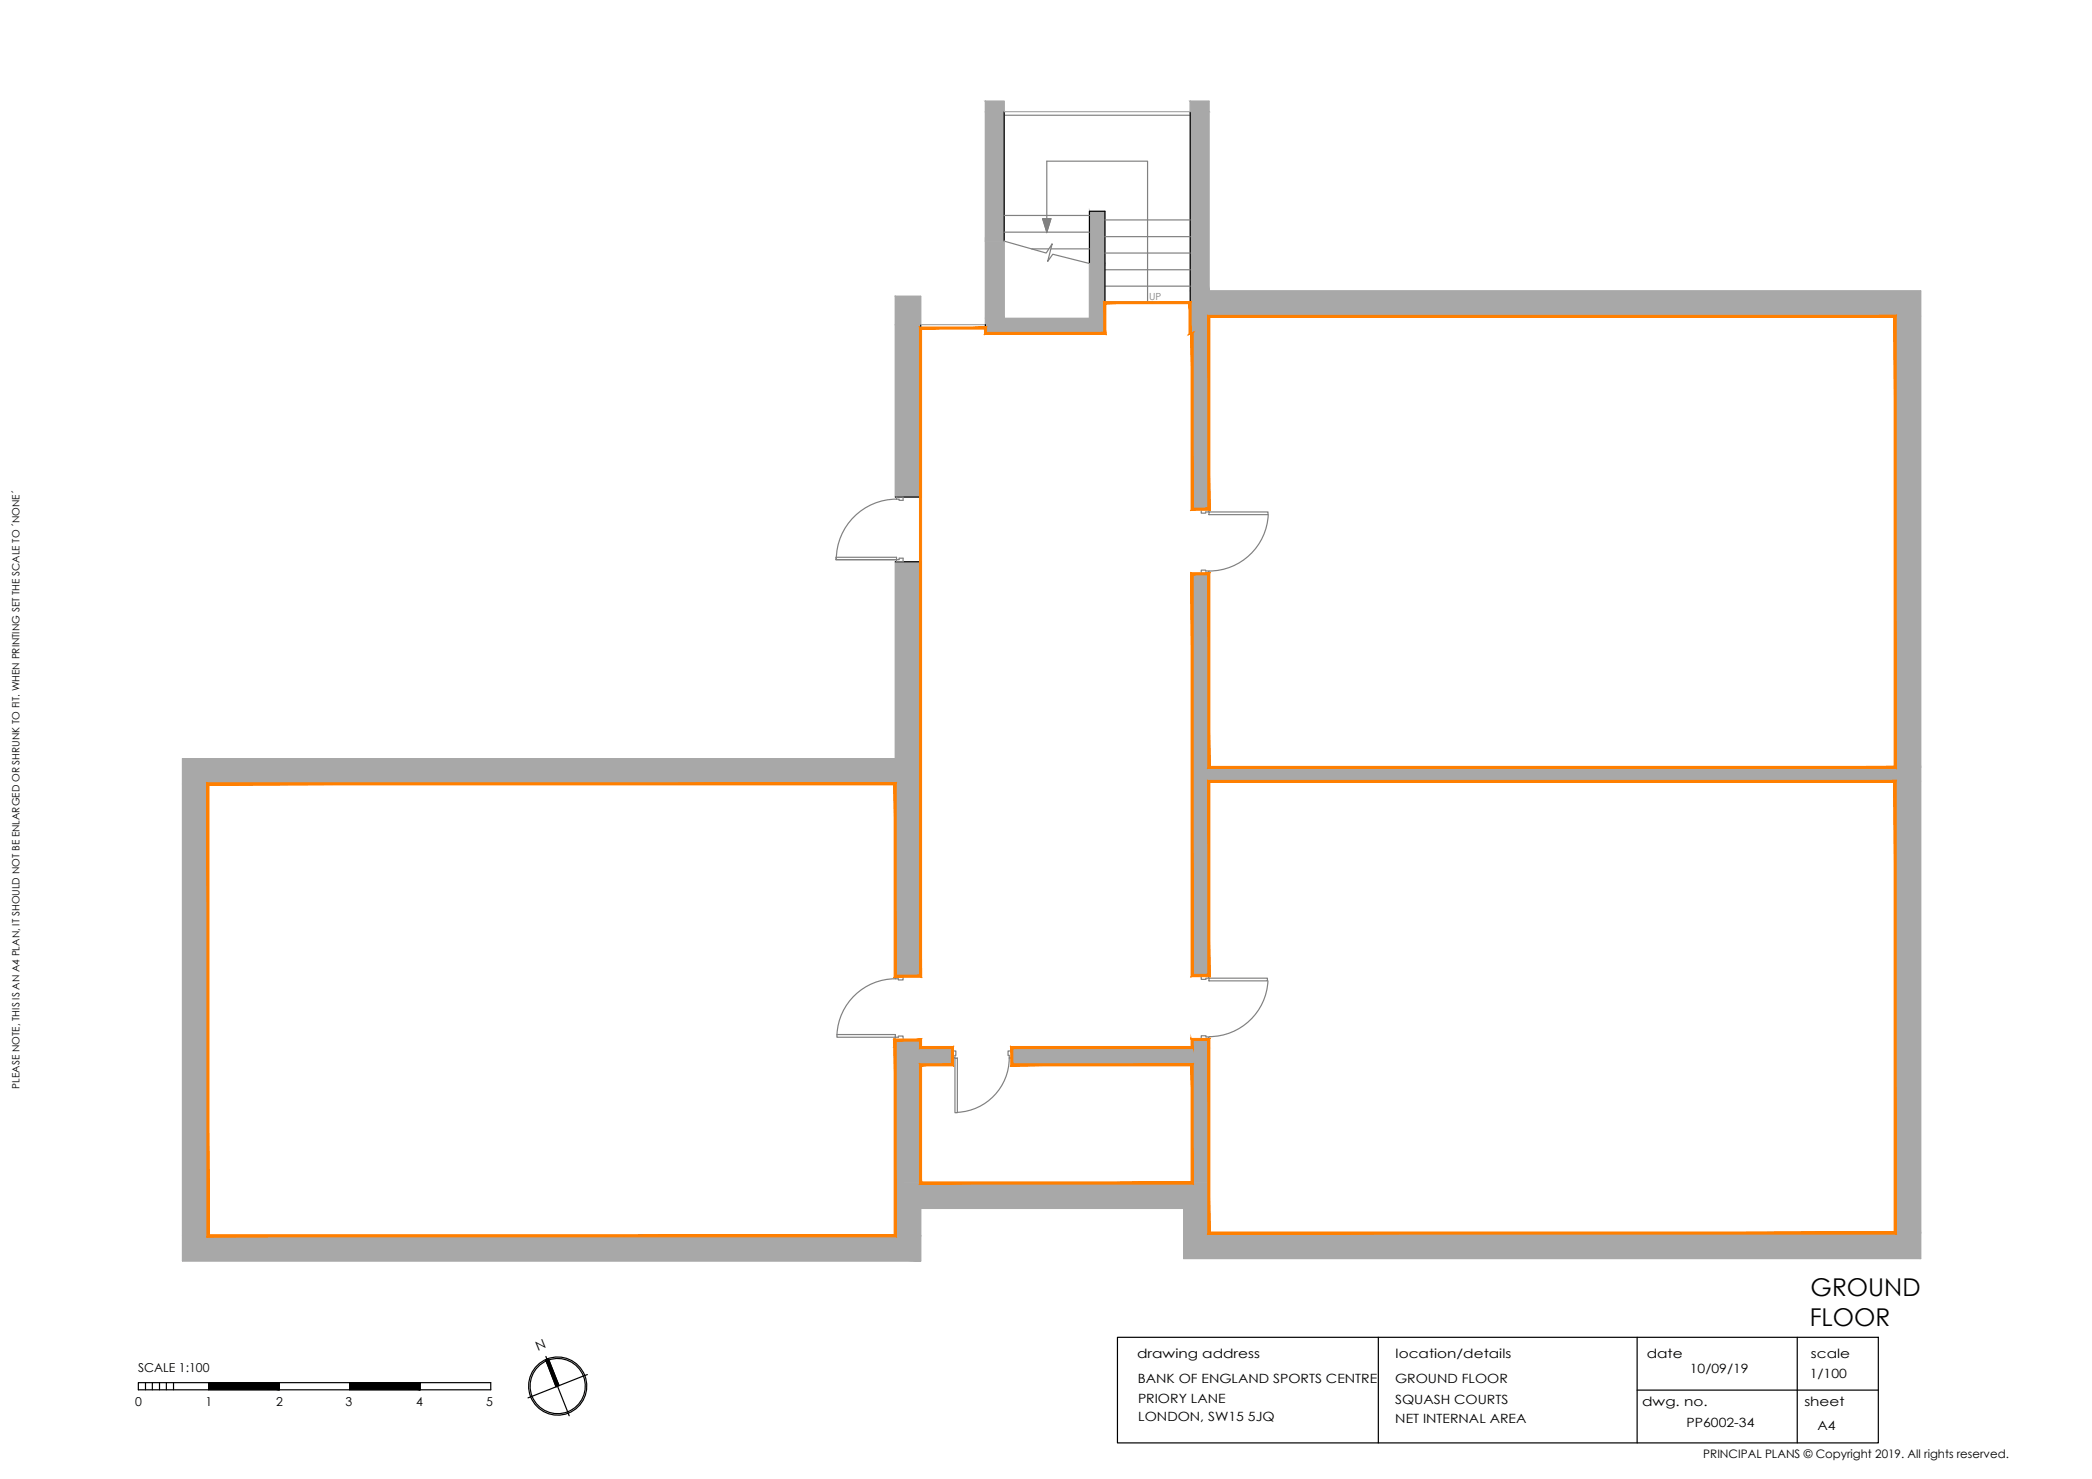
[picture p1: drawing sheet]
<svg xmlns="http://www.w3.org/2000/svg" width="297mm" height="210mm" viewBox="0 0 297 210" stroke-linecap="round" stroke-linejoin="round" font-family="sans-serif">
<!-- layer: Window -->
<path d="M142.6 16.4h26.4M130.7 46.6h9.2" fill="none" stroke="#808080" stroke-width=".17"/>
<!-- layer: BLOCKS -->
<g fill="none" stroke="#808080" stroke-width=".17">
<path d="M118.7 79.1h8.6v.3h-8.6zM118.7 79.4h8.6M127.3 79.4h.4v-.2h.5v.5h-.9zM127.3 70.5h.9v.5h-.5v-.2h-.4zM127.3 70.8a8.6 8.6 0 0 0-8.6 8.6M170.6 72.3h1.1v.4h-.5v.1h-.6zM171.7 72.7h8.3v.3h-8.3zM180.1 73a8.4 8.4 0 0 1-8.4 8M170.6 80.9h.6v.1h.5v.5h-1.1zM127.1 138.5h1.1v.6h-.6v-.2h-.5zM127.1 138.9a8.3 8.3 0 0 0-8.3 7.9M170.6 138.4h1.1v.4h-.5v.2h-.6z"/>
<path d="M171.7 138.8h8.3v.4h-8.3zM180 139.2a8.3 8.3 0 0 1-8.3 7.9M118.8 146.8h8.3v.4h-8.3zM127.1 147.2h.5v-.2h.6v.6h-1.1zM135.2 149.2h.5v.6h-.1v.4h-.4zM135.6 150.2h.3v7.7h-.3zM143.1 149.2h.5v1h-.3v-.4h-.2zM143.3 150.2a7.7 7.7 0 0 1-7.4 7.7M170.6 147h.6v.2h.5v.3h-1.1z"/>
</g>
<!-- layer: Whatch -->
<g fill="#a8a8a8" stroke="#a8a8a8" stroke-width=".14">
<path d="M169 14.4l2.7 1.4v-1.4zM169 14.4l2.7 1.4h-2.7z"/>
<path d="M139.9 14.4l2.7 1.4v-1.4zM139.9 14.4l2.7 1.4h-2.7z"/>
<path d="M139.9 15.8l2.7 18.4v-18.4zM139.9 15.8l2.7 18.4h-2.7z"/>
<path d="M154.7 30l2.2 7.4v-7.4zM154.7 30l2.2 7.4h-2.2z"/>
<path d="M169 15.8l2.7 25.5v-25.5zM169 15.8l2.7 25.5h-2.7z"/>
<path d="M169 41.3l103.7 3.6v-3.6zM169 41.3l103.7 3.6h-103.7z"/>
<path d="M154.7 37.4l2.2 7.8v-7.8zM154.7 37.4l2.2 7.8h-2.2z"/>
<path d="M139.9 34.2l2.7 11v-11zM139.9 34.2l2.7 11h-2.7z"/>
<path d="M139.9 45.2l17 .9v-.9zM139.9 45.2l17 .9h-17z"/>
<path d="M127.1 42.1l3.6 4v-4zM127.1 42.1l3.6 4h-3.6z"/>
<path d="M169 44.9l2.7 2.4v-2.4zM169 44.9l2.7 2.4h-2.7z"/>
<path d="M139.9 46.1l17 1.2v-1.2zM139.9 46.1l17 1.2h-17z"/>
<path d="M127.1 46.1l3.6 24.4v-24.4zM127.1 46.1l3.6 24.4h-3.6z"/>
<path d="M169.2 47.3l2.5 25v-25zM169.2 47.3l2.5 25h-2.5z"/>
<path d="M127.1 79.7l3.6 28v-28zM127.1 79.7l3.6 28h-3.6z"/>
<path d="M269.1 44.9l3.6 64v-64zM269.1 44.9l3.6 64h-3.6z"/>
<path d="M169.2 81.5l2.5 27.4v-27.4zM169.2 81.5l2.5 27.4h-2.5z"/>
<path d="M169.2 108.9l103.5 2v-2zM169.2 108.9l103.5 2h-103.5z"/>
<path d="M25.9 107.7l104.8 3.6v-3.6zM25.9 107.7l104.8 3.6h-104.8z"/>
<path d="M169.2 110.9l2.5 27.5v-27.5zM169.2 110.9l2.5 27.5h-2.5z"/>
<path d="M127.1 111.3l3.6 27.2v-27.2zM127.1 111.3l3.6 27.2h-3.6z"/>
<path d="M169.2 147.5l2.5 1.2v-1.2zM169.2 147.5l2.5 1.2h-2.5z"/>
<path d="M127.1 147.6l3.6 1.1v-1.1zM127.1 147.6l3.6 1.1h-3.6z"/>
<path d="M143.6 148.7l28.1 2.4v-2.4zM143.6 148.7l28.1 2.4h-28.1z"/>
<path d="M127.1 148.7l8.1 2.4v-2.4zM127.1 148.7l8.1 2.4h-8.1z"/>
<path d="M169.2 151.1l2.5 16.8v-16.8zM169.2 151.1l2.5 16.8h-2.5z"/>
<path d="M127.1 151.1l3.6 16.8v-16.8zM127.1 151.1l3.6 16.8h-3.6z"/>
<path d="M127.1 167.9l44.6 3.6v-3.6zM127.1 167.9l44.6 3.6h-44.6z"/>
<path d="M269.1 110.9l3.6 64.1v-64.1zM269.1 110.9l3.6 64.1h-3.6z"/>
<path d="M168.1 171.5l3.6 3.5v-3.5zM168.1 171.5l3.6 3.5h-3.6z"/>
<path d="M127.1 171.5l3.6 3.9v-3.9zM127.1 171.5l3.6 3.9h-3.6z"/>
<path d="M25.9 111.3l3.6 64.1v-64.1zM25.9 111.3l3.6 64.1h-3.6z"/>
<path d="M168.1 175l104.6 3.6v-3.6zM168.1 175l104.6 3.6h-104.6z"/>
<path d="M25.9 175.4l104.8 3.6v-3.6zM25.9 175.4l104.8 3.6h-104.8z"/>
</g>
<!-- layer: WALLS -->
<g fill="none" stroke="#000" stroke-width=".17">
<path d="M142.6 15.8v18.4M169 15.8v31.5h.2v25h2.5v-27.4h97.4v64h-97.4v-27.4h-2.5v56.9h2.5v-27.5h97.4v64.1h-97.4v-27.5h-2.5v1.2h-25.6v2.4M154.7 37.4v-7.4h2.2v17.3h-17v-1.2M130.7 46.1v24.4h-3.6M127.1 79.7h3.6v58.8h-3.6v-27.2h-97.6v64.1h97.6v-27.8h3.6v1.1h4.5v2.4M69.7 196.2v1M75.3 198.3l-.3 .1M77.5 192.5l.1 .4M83.4 195.1l-.4 .1M158.7 189.8h108v15h-108zM195.7 189.8v15M232.5 189.8v15"/>
<path d="M232.5 197.3h34.2M255.2 189.8v15M80.7 200.6l.1 .3"/>
</g>
<!-- layer: Whatch -->
<path d="M142.6 34.2v11h12.1v-7.8M127.1 70.5v-28.4h3.6v4h9.2v-31.7h2.7v1.4h26.4v-1.4h2.7v26.9h101v137.3h-104.6v-7.1h-37.4v7.5h-104.8v-71.3h101.2v-28M135.2 151.1h-4.5v16.8h38.5v-16.8h-25.6" fill="none" stroke="#a8a8a8" stroke-width=".17"/>
<!-- layer: Stairs -->
<g fill="none" stroke="#808080" stroke-width=".17">
<path d="M142.6 34.2l5.9 1.7 .9-1.3-.6 2.5 .7-1 5.2 1.3M142.6 30.6h12.1M142.6 32.9h12.1M146.5 35.3h2.4M148 31h1.2l-.6 1.9zM148.6 31v-8.1h14.3v20.1M149.2 35.3h5.5M156.9 38.3h12.1M156.9 31.2h12.1M156.9 33.6h12.1M156.9 35.9h12.1M156.9 43h12.1"/>
<path d="M156.9 40.6h12.1"/>
</g>
<path d="M148 31h1.2l-.6 1.9z" fill="#808080" stroke="#808080" stroke-width=".14"/>
<!-- layer: NIA -->
<path d="M169.1 47.5v24.9l.3-.3zM169.1 47.5l.3-.3v24.9zM168.8 47.5h.3l.3-.3zM168.8 47.5l.3-.3h.3zM168.8 43.1v4.4l.3-.3zM168.8 43.1l.3-.3v4.4zM157 43.1h11.8l.3-.3zM156.7 42.8h12.4l-12.1 .3zM156.7 42.8l.3 4.7v-4.4zM156.7 42.8l.3 4.7-.3-.3zM139.8 47.5h17.2l-.3-.3zM139.8 47.5l.3-.3h16.6zM139.8 46.7v.8l.3-.3zM139.8 46.7l.3-.3v.8zM130.9 46.7h8.9l.3-.3zM130.6 46.4h9.5l-9.2 .3zM130.6 46.4l.3 92.3v-92zM130.6 46.4l.3 92.3-.3-.3zM127 138.7h3.9l-.3-.3zM127 138.7l.3-.3h3.3zM127 111.4v27.3l.3-.3zM127 111.4l.3-.3v27.3zM29.7 111.4h97.3l.3-.3zM29.4 111.1h97.9l-97.6 .3zM29.4 111.1l.3 64.1v-63.8zM29.4 111.1l.3 64.1-.3 .3zM29.7 175.2l-.3 .3 97.6-.3zM29.4 175.5l97.6-.3 .3 .3zM127 147.5v27.7l.3 .3zM127 147.5l.3 .3v27.7zM127 147.5l.3 .3 3.6-.3zM127.3 147.8l3.6-.3-.3 .3zM130.9 147.5l-.3 .3 .3 .7zM130.6 147.8l.3 .7-.3 .3zM130.9 148.5l-.3 .3 4.8-.3zM130.6 148.8l4.8-.3-.3 .3zM135.4 148.5l-.3 .3 .3 2.5zM135.1 148.8l.3 2.5-.3-.3zM130.9 151.3h4.5l-.3-.3zM130.6 151h4.5l-4.2 .3zM130.6 151l.3 16.7v-16.4zM130.6 151l.3 16.7-.3 .3zM130.9 167.7l-.3 .3 38.5-.3zM130.6 168l38.5-.3 .3 .3zM169.1 151.3v16.4l.3 .3zM169.1 151.3l.3-.3v17zM143.5 151.3h25.6l.3-.3zM143.5 151.3l.3-.3h25.6zM143.5 148.5v2.8l.3-.3zM143.5 148.5l.3 .3v2.2zM143.5 148.5l.3 .3 25.3-.3zM143.8 148.8l25.3-.3 .3 .3zM169.1 147.4v1.1l.3 .3zM169.1 147.4l.3 .3v1.1zM169.1 147.4l.3 .3 2.4-.3zM169.4 147.7l2.4-.3-.3 .3zM171.8 147.4l-.3 .3 .3 27.2zM171.5 147.7l.3 27.2-.3 .2zM171.8 174.9l-.3 .2 97.4-.2zM171.5 175.1l97.4-.2 .3 .2zM268.9 111.1v63.8l.3 .2zM268.9 111.1l.3-.3v64.3zM171.8 111.1h97.1l.3-.3zM171.5 110.8h97.7l-97.4 .3zM171.5 110.8l.3 27.8v-27.5zM171.5 110.8l.3 27.8-.3-.3zM169.1 138.6h2.7l-.3-.3zM169.4 138.3h2.1l-2.4 .3zM169.1 81.3v57.3l.3-.3zM169.1 81.3l.3 .3v56.7zM169.1 81.3l.3 .3 2.4-.3zM169.4 81.6l2.4-.3-.3 .3zM171.8 81.3l-.3 .3 .3 27.2zM171.5 81.6l.3 27.2-.3 .3zM171.8 108.8l-.3 .3 97.4-.3zM171.5 109.1l97.4-.3 .3 .3zM268.9 45.1v63.7l.3 .3zM268.9 45.1l.3-.3v64.3zM171.8 45.1h97.1l.3-.3zM171.5 44.8h97.7l-97.4 .3zM171.5 44.8l.3 27.6v-27.3zM171.5 44.8l.3 27.6-.3-.3zM169.1 72.4h2.7l-.3-.3zM169.1 72.4l.3-.3h2.1z" fill="#ff7f00" stroke="#ff7f00" stroke-width=".14"/>
<!-- layer: WALLS -->
<g fill="#000" stroke="#000" stroke-width=".14">
<path d="M29.6 196.2l10.1 1v-1zM29.6 196.2l10.1 1h-10.1z"/>
<path d="M49.7 196.2l9.9 1v-1zM49.7 196.2l9.9 1h-9.9z"/>
<path d="M77.5 193l1.9 3.7-1.5-3.9zM77.5 193l1.9 3.7-.4 .1z"/>
</g>
<!-- layer: principalplans -->
<g fill="none" stroke="#000" stroke-width=".17">
<path d="M20.7 196.2v1M21.6 196.2v1M22.6 196.2v1M23.6 196.2v1M24.6 196.2v1M29.6 196.2v1M39.7 196.2v1M49.7 196.2v1M59.6 196.2v1M69.7 196.2h-50.1v1h50.1M75.3 198.3l3.9-1.6 1.5 3.9M77.5 193l1.5 3.8"/>
<path d="M77.9 192.8l1.5 3.9M77.9 193a3.9 3.9 0 0 1 5.2 4.3 3.9 3.9 0 0 1-6.3 2.5 3.9 3.9 0 0 1 .9-6.7M83 195.2l-3.8 1.5"/>
<circle cx="79.2" cy="196.7" r="4.1"/>
</g>
<g font-size="3.5">
<text x="257.1" y="184">GROUND</text>
<text x="257" y="188.2">FLOOR</text>
</g>
<text font-size="1.9" x="76.4" y="191.7" transform="rotate(-22 76.4 191.7)">N</text>
<g font-size="1.8">
<text x="161.5" y="192.8">drawing address</text>
<text x="161.5" y="196.3">BANK OF ENGLAND SPORTS CENTRE</text>
<text x="198.1" y="196.2">GROUND FLOOR</text>
<text x="198.2" y="192.8">location/details</text>
<text x="233.8" y="192.8">date</text>
<text x="239.9" y="194.9">10/09/19</text>
<text x="257" y="195.6">1/100</text>
<text x="257.1" y="192.8">scale</text>
<text x="161.6" y="199.1">PRIORY LANE</text>
<text x="161.6" y="201.7">LONDON, SW15 5JQ</text>
<text x="198.1" y="199.2">SQUASH COURTS</text>
<text x="198.1" y="201.9">NET INTERNAL AREA</text>
<text x="233.2" y="199.6">dwg. no.</text>
<text x="239.5" y="202.5">PP6002-34</text>
<text x="256.2" y="199.6">sheet</text>
<text x="258.1" y="203">A4</text>
</g>
<g font-size="1.7">
<text x="19.6" y="194.7">SCALE 1:100</text>
<text x="19.2" y="199.5">0</text>
<text x="29.2" y="199.5">1</text>
<text x="39.2" y="199.5">2</text>
<text x="49.1" y="199.5">3</text>
<text x="59.1" y="199.5">4</text>
<text x="69" y="199.5">5</text>
<text x="241.9" y="207">PRINCIPAL PLANS © Copyright 2019. All rights reserved.</text>
</g>
<text font-size="1.4" fill="#808080" x="163.2" y="42.6">UP</text>
<text font-size="1.4" x="2.8" y="154.5" transform="rotate(-90 2.8 154.5)">PLEASE NOTE, THIS IS AN A4 PLAN, IT SHOULD NOT BE ENLARGED OR SHRUNK TO FIT. WHEN PRINTING SET THE SCALE TO ´NONE´</text>
</svg>
